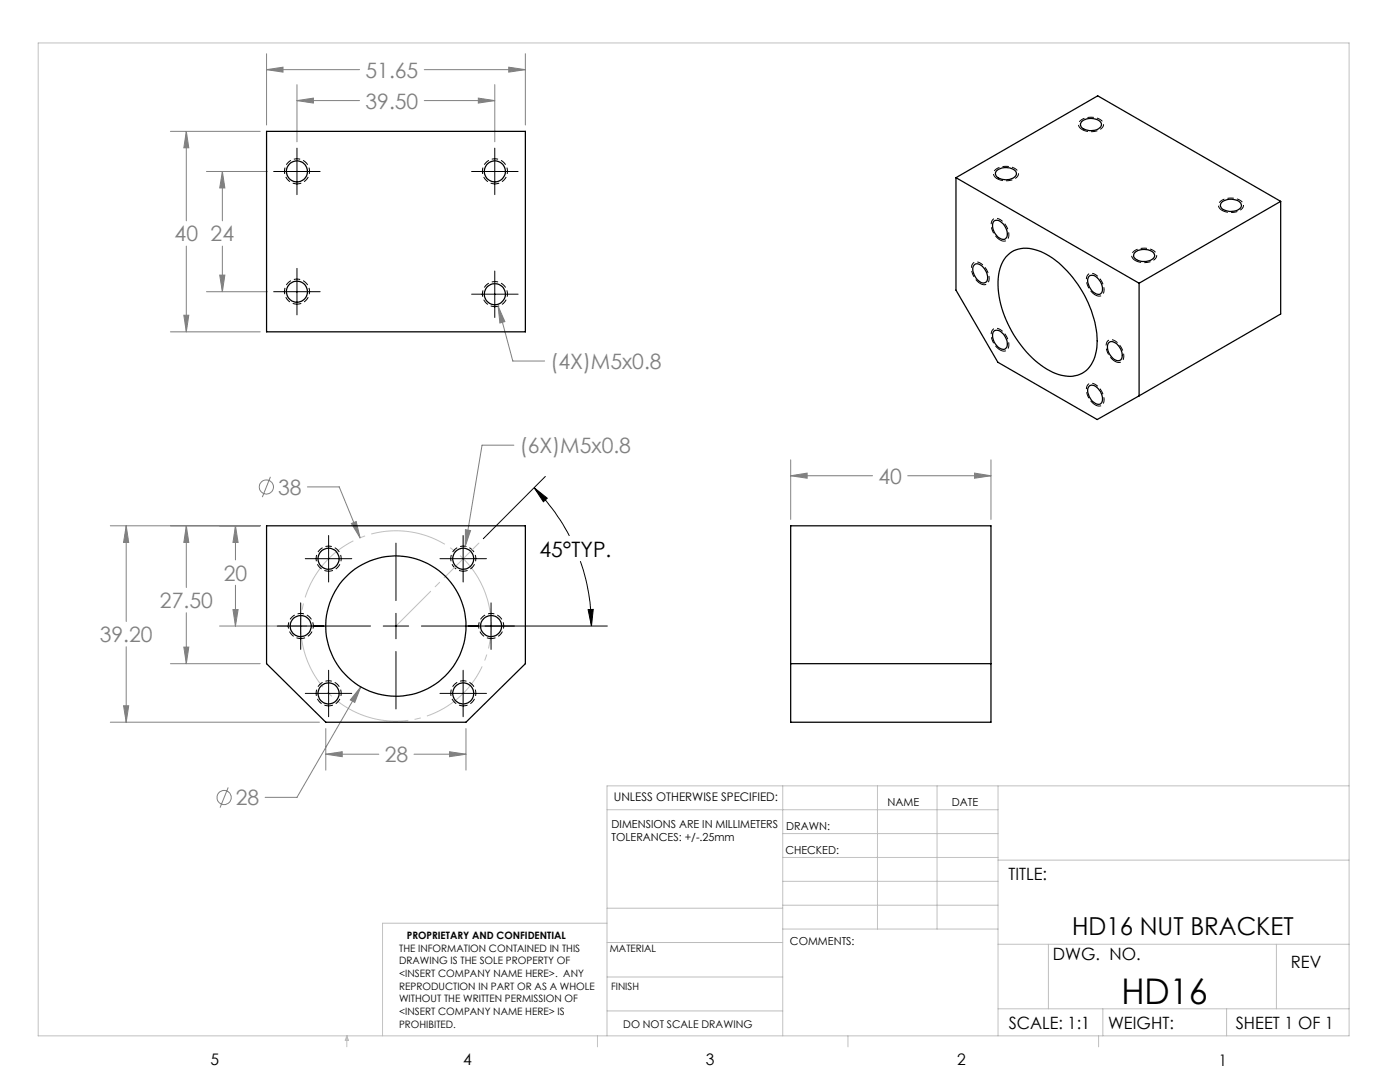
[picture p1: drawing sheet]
<svg xmlns="http://www.w3.org/2000/svg" width="279mm" height="216mm" viewBox="0 0 279 216" stroke-linecap="round" stroke-linejoin="round" font-family="sans-serif">
<g fill="none" stroke="#808080" stroke-width=".2">
<path d="M53.2 13.9l3.3-.5v1zM53.2 10.7v14.2M53.2 13.9h18.6M59.3 16.9v11.4M84.7 13.9h20.1M95.5 19.6l3.2 .5-3.2 .5zM98.7 16.9v11.4M101.5 13.4l3.3 .5-3.3 .5zM104.8 10.7v14.2M34 26.2h17.9M37.2 26.2l.5 3.3h-1zM37.2 26.2v17.9"/>
<path d="M41.2 34.2h12.1M44.4 34.2l.5 3.3h-1zM44.4 34.2v9.9M59.3 20.1l3.2-.5v1zM59.3 20.1h12.5M84.7 20.1h14M37.2 49.1v17.1M41.2 58.2h12.1M43.9 54.9h1l-.5 3.3zM44.4 49.1v9.1M34 66.2h17.9M36.7 62.9h1l-.5 3.3z"/>
<path d="M99.4 61.1l1.4 3.1-1 .3zM99.4 61.1l2.9 10.9h6.4M54 95.1l-1.6 4.1M61.3 97.2h6.4l4.2 10.1M102.6 88.8h-6.4l-3.3 20.2M157.8 94.9l3.3-.5v1zM157.8 91.8v11.8M157.8 94.9h16.3M181.2 94.9h16.6M194.5 94.4l3.3 .5-3.3 .5zM197.8 91.8v11.8M22 104.9h29.9"/>
<path d="M25.2 104.9l.5 3.3h-1zM25.2 104.9v19.1M37.2 104.9l.5 3.3h-1zM37.2 104.9v12.3M47 104.9l.5 3.3h-1zM47 104.9v6.8M47 116.8v8.1M70.1 104.5l1-.4 .8 3.2zM92.9 105.7l1 .2-1 3.1zM25.2 129v15.1M34 132.4h17.9M36.7 129.1h1l-.5 3.3z"/>
<path d="M37.2 122.3v10.1M43.8 124.9h17.4M46.5 121.6h1l-.5 3.3zM72 137.1l-1.2 3.1-.9-.5zM72 137.1l-12.7 22h-6.4M22 144.1h41.7M24.7 140.8h1l-.5 3.3zM45.5 157.1l-1.6 4M65 150.5l3.3-.5v1zM65 145.4v8.3M65 150.5h10.6M82.6 150.5h10.4"/>
<path d="M89.7 150l3.3 .5-3.3 .5zM93 145.4v8.3"/>
<circle cx="53.2" cy="97.2" r="1.41"/>
<circle cx="44.7" cy="159.1" r="1.41"/>
</g>
<g fill="none" stroke="#000" stroke-width=".2">
<path d="M54.6 34.2h9.3M59.3 29.6v9.2M94.1 34.2h9.3M98.7 29.6v9.2M54.6 58.2h9.3M59.3 53.6v9.2M94.1 58.7h9.3M98.7 54.1v9.3M106.6 97.3l2.6 2.1-.8 .7zM106.6 97.3a39.6 39.6 0 0 1 7 9.6M108.8 95.1l-12.4 12.4M60.9 111.5h9.3"/>
<path d="M65.6 106.9v9.2M79 108.4v11.4M87.8 111.5h9.3M92.4 106.9v9.2M115.8 112a39.2 39.2 0 0 1 2.2 12.9M55.4 124.9h18.5M60 120.3v9.3M60.9 138.4h9.3M65.6 133.7v9.3M76.5 124.9h5.1M79 122.4v5.1M79 130v11.5"/>
<path d="M84.1 124.9h37.1M87.8 138.4h9.3M92.4 133.7v9.3M98 120.3v9.3M117.4 121.6h1l-.4 3.3z"/>
</g>
<path d="M97.2 119.4a19 19 0 0 0-31.8-7.8 19 19 0 0 0 8.5 31.6 19 19 0 0 0 23.6-22.7l-.3-1.1" fill="none" stroke="#c0c0c0" stroke-width=".2" stroke-dasharray="15.2 1.3 1.3 1.3" stroke-dashoffset="5.1" stroke-linecap="butt"/>
<path d="M59.3 36.7a2.5 2.5 0 0 1-2.2-3.7 2.5 2.5 0 0 1 4.3-.2 2.5 2.5 0 0 1-1.9 3.9h-.2M98.8 36.7a2.5 2.5 0 0 1-2.2-3.7 2.5 2.5 0 0 1 4.3-.2 2.5 2.5 0 0 1-1.9 3.9h-.2M59.3 60.7a2.5 2.5 0 0 1-2.2-3.7 2.5 2.5 0 0 1 4.3-.2 2.5 2.5 0 0 1-1.9 3.9h-.2M98.8 61.2a2.5 2.5 0 0 1-2.2-3.7 2.5 2.5 0 0 1 4.3-.2 2.5 2.5 0 0 1-1.9 3.9h-.2M65.6 114a2.5 2.5 0 0 1-2.2-3.7 2.5 2.5 0 0 1 4.3-.2 2.5 2.5 0 0 1-1.9 3.9h-.2M92.5 114a2.5 2.5 0 0 1-2.2-3.7 2.5 2.5 0 0 1 4.2-.2 2.5 2.5 0 0 1-1.8 3.9h-.2M60 127.4a2.5 2.5 0 0 1-2.2-3.7 2.5 2.5 0 0 1 4.3-.2 2.5 2.5 0 0 1-1.9 3.9h-.2M98 127.4a2.5 2.5 0 0 1-2.2-3.7 2.5 2.5 0 0 1 4.3-.2 2.5 2.5 0 0 1-1.9 3.9h-.2M65.6 140.8a2.5 2.5 0 0 1-2.2-3.6 2.5 2.5 0 0 1 4.3-.2 2.5 2.5 0 0 1-1.9 3.8h-.2M92.5 140.8a2.5 2.5 0 0 1-2.2-3.6 2.5 2.5 0 0 1 4.2-.2 2.5 2.5 0 0 1-1.8 3.8h-.2" fill="none" stroke="#000" stroke-width=".2" stroke-dasharray="1.3 .6" stroke-dashoffset=".4" stroke-linecap="butt"/>
<path d="M199 35.7a1.12 1.12 0 0 1-.7-1.2 1.12 1.12 0 0 1 1-1 3.3 3.3 0 0 1 3.9 .8 1.45 1.45 0 0 1-1.5 1.7l-1.3 .1-1.4-.4M216 25.9a1.12 1.12 0 0 1-.8-1.2 1.12 1.12 0 0 1 1-1 3.3 3.3 0 0 1 4 .8 1.45 1.45 0 0 1-1.5 1.7l-1.4 .1-1.3-.4M195.6 56.6a3.4 3.4 0 0 1-1.5-3.9 1.37 1.37 0 0 1 2.2 .3 3.1 3.1 0 0 1 .8 3.5 1.1 1.1 0 0 1-1.5 .1M199.6 47.9a3.4 3.4 0 0 1-1.6-3.9 1.37 1.37 0 0 1 2.2 .3 3.1 3.1 0 0 1 .9 3.5 1.1 1.1 0 0 1-1.5 .1M218.6 58.8a3.4 3.4 0 0 1-1.6-3.9 1.37 1.37 0 0 1 2.2 .4 3.1 3.1 0 0 1 .9 3.5 1.1 1.1 0 0 1-1.5 0M226.6 52a1.12 1.12 0 0 1-.7-1.2 1.12 1.12 0 0 1 .9-1 3.3 3.3 0 0 1 4 .8 1.45 1.45 0 0 1-1.5 1.7l-1.3 .1-1.4-.4M243.9 42a1.12 1.12 0 0 1-.7-1.2 1.12 1.12 0 0 1 1-1 3.3 3.3 0 0 1 3.9 .8 1.45 1.45 0 0 1-1.5 1.7l-1.3 .1-1.4-.4M199.6 69.8a3.4 3.4 0 0 1-1.6-3.9 1.37 1.37 0 0 1 2.2 .3 3.1 3.1 0 0 1 .9 3.6 1.1 1.1 0 0 1-1.5 0M222.5 72.1a3.4 3.4 0 0 1-1.5-3.9 1.37 1.37 0 0 1 2.1 .3 3.1 3.1 0 0 1 .9 3.5 1.1 1.1 0 0 1-1.5 .1M218.6 80.8a3.4 3.4 0 0 1-1.6-3.9 1.37 1.37 0 0 1 2.2 .3 3.1 3.1 0 0 1 .9 3.5 1.1 1.1 0 0 1-1.5 .1" fill="none" stroke="#000" stroke-width=".2" stroke-dasharray="1.3 .6" stroke-linecap="butt"/>
<path d="M79 124.9l16.6-16.5" fill="none" stroke="#c0c0c0" stroke-width=".2" stroke-dasharray="15.2 1.3 1.3 1.3" stroke-dashoffset="5.4"/>
<g fill="none" stroke="#c0c0c0" stroke-width=".2">
<path d="M7.6 8.6h261.6v198.1h-261.6zM156.2 156.8v49.9M175.1 156.8v28.6M187 156.8v28.6M199.2 156.8v49.9M269.2 156.8h-148.1v49.9M121.1 161.6h78.1M156.2 171.1h43M156.2 166.3h43M156.2 175.9h43M199.2 171.6h70M121.1 194.9h35.1"/>
<path d="M121.1 188.1h35.1M121.1 181.2h35.1M121.1 184.2h-44.8v22.5M156.2 185.4h43M156.2 180.6h43M199.2 188.4h70M209.2 188.4v12.9M254.7 188.4v12.9M69.2 206.7v2.2M69.2 206.7l.3 .9h-.6zM119.2 206.7v2.2M121.1 201.7h35.1"/>
<path d="M169.2 206.7v2.2M199.2 201.3h70M219.3 206.7v2.2M220.1 201.3v5.4M244.8 201.3v5.4"/>
</g>
<path d="M117.4 121.6h1l-.4 3.3zM106.6 97.3l2.6 2.1-.8 .7z" fill="#000"/>
<g fill="#808080">
<path d="M70.1 104.5l1-.4 .8 3.2z"/>
<path d="M65 150.5l3.3-.5v1zM89.7 150l3.3 .5-3.3 .5zM36.7 129.1h1l-.5 3.3zM37.2 104.9l.5 3.3h-1zM25.2 104.9l.5 3.3h-1zM24.7 140.8h1l-.5 3.3zM72 137.1l-2.1 2.6 .9 .5zM92.9 105.7v3.3l1-3.1zM47 104.9l.5 3.3h-1zM46.5 121.6h1l-.5 3.3zM157.8 94.9l3.3-.5v1zM194.5 94.4l3.3 .5-3.3 .5zM95.5 19.6l3.2 .5-3.2 .5zM59.3 20.1l3.2-.5v1zM44.4 34.2l.5 3.3h-1zM43.9 54.9h1l-.5 3.3zM53.2 13.9l3.3-.5v1zM101.5 13.4l3.3 .5-3.3 .5zM37.2 26.2l.5 3.3h-1zM36.7 62.9h1l-.5 3.3zM99.4 61.1l.4 3.4 1-.3z"/>
</g>
<g fill="none" stroke="#000" stroke-width=".25">
<path d="M53.2 26.2h51.6v40h-51.6zM190.8 35.5l28.3-16.4 36.5 21.1M190.8 35.5l36.5 21M190.8 35.5v22.4l8.3 14.4 19.9 11.4 8.3-4.7M198.9 34.1a2.83 2.83 0 0 1 3.9 .3 1.14 1.14 0 0 1-1 1.3 2.74 2.74 0 0 1-3-.7l-.2-.4zM215.9 24.3a2.83 2.83 0 0 1 3.9 .3 1.46 1.46 0 0 1-1.7 1.4 2.24 2.24 0 0 1-2.4-1v-.4zM194.5 52.8a1.73 1.73 0 0 1 2.1 1.1 2.1 2.1 0 0 1 .2 2.4 1.26 1.26 0 0 1-1.7-.5 2.7 2.7 0 0 1-.7-2.9zM198.3 44.2a1.29 1.29 0 0 1 1.9 .5 2.41 2.41 0 0 1 .5 2.9 1.34 1.34 0 0 1-1.9-.7 2.5 2.5 0 0 1-.5-2.7zM201.1 50.9a5.6 5.6 0 0 1 6-.9 18.6 18.6 0 0 1 9.3 8.9 17.6 17.6 0 0 1 2.3 11.7 5.3 5.3 0 0 1-7.4 4.2 19 19 0 0 1-10.2-10.2 15.9 15.9 0 0 1-1.4-11.4l.7-1.5zM217.5 55a1.76 1.76 0 0 1 2.1 1.2 1.96 1.96 0 0 1 0 2.5 2.23 2.23 0 0 1-2.4-2l-.1-1.1zM226.5 50.4a2.98 2.98 0 0 1 3.8 .1 .96 .96 0 0 1-.7 1.4 2.7 2.7 0 0 1-3.4-.7zM227.3 56.5v22.5"/>
<path d="M243.8 40.4a2.92 2.92 0 0 1 3.8 .1 .96 .96 0 0 1-.7 1.4 2.93 2.93 0 0 1-3.2-.6l-.1-.3zM255.6 40.2l-28.3 16.3M255.6 40.2v22.5l-28.3 16.3M198.3 66.1a1.29 1.29 0 0 1 1.9 .5 2.39 2.39 0 0 1 .5 2.9 1.34 1.34 0 0 1-1.9-.6 2.5 2.5 0 0 1-.5-2.8zM217.3 77.1a1.25 1.25 0 0 1 1.9 .5 2.2 2.2 0 0 1 .4 3 2.43 2.43 0 0 1-2.5-2.2v-.9zM221.2 68.4a1.44 1.44 0 0 1 2.1 .7 2.39 2.39 0 0 1 .4 2.7 1.63 1.63 0 0 1-2.2-1 2.37 2.37 0 0 1-.3-2.4zM53.2 104.9h51.6v27.5l-11.8 11.7h-28l-11.8-11.7zM157.8 104.9h40v39.2h-40zM157.8 132.4h40"/>
<circle cx="59.2" cy="34.2" r="2.1"/>
<circle cx="98.8" cy="34.2" r="2.1"/>
<circle cx="59.2" cy="58.2" r="2.1"/>
<circle cx="98.8" cy="58.7" r="2.11"/>
<circle cx="65.6" cy="111.5" r="2.1"/>
<circle cx="92.4" cy="111.5" r="2.1"/>
<circle cx="60" cy="124.9" r="2.11"/>
<circle cx="65.6" cy="138.4" r="2.1"/>
<circle cx="79" cy="124.9" r="14"/>
<circle cx="92.4" cy="138.4" r="2.1"/>
<circle cx="98" cy="124.9" r="2.11"/>
</g>
<text font-size="7.1" x="223.8" y="200.4">HD16</text>
<text font-size="4.9" x="213.9" y="186.5">HD16 NUT BRACKET</text>
<g font-size="4.2" fill="#808080">
<text x="72.9" y="15.5">51.65</text>
<text x="72.9" y="21.7">39.50</text>
<text x="34.9" y="48.2">40 24</text>
<text x="109.9" y="73.6">(4X)M5x0.8</text>
<text x="103.8" y="90.4">(6X)M5x0.8</text>
<text x="55.5" y="98.7">38</text>
<text x="175.3" y="96.5">40</text>
<text x="44.7" y="115.8">20</text>
<text x="31.9" y="121.3">27.50</text>
<text x="19.9" y="128.1">39.20</text>
<text x="76.8" y="152.1">28</text>
<text x="47.1" y="160.7">28</text>
</g>
<text font-size="4.2" x="107.7" y="111">45°TYP.</text>
<g font-size="3.4">
<text x="201.3" y="175.7">TITLE:</text>
<text x="210.1" y="191.5">DWG. NO.</text>
<text x="257.6" y="193.1">REV</text>
<text x="201.3" y="205.4">SCALE: 1:1</text>
<text x="221.1" y="205.4">WEIGHT:</text>
<text x="246.6" y="205.4">SHEET 1 OF 1</text>
</g>
<g font-size="3.2">
<text x="42" y="212.5">5</text>
<text x="92.4" y="212.4">4</text>
<text x="140.9" y="212.5">3</text>
<text x="191" y="212.5">2</text>
<text x="243.2" y="212.8">1</text>
</g>
<text font-size="2.4" x="122.5" y="159.9">UNLESS OTHERWISE SPECIFIED:</text>
<g font-size="2.2">
<text x="177.1" y="160.9">NAME</text>
<text x="190" y="160.9">DATE</text>
<text x="122.1" y="165.1">DIMENSIONS ARE IN MILLIMETERS</text>
<text x="122.1" y="167.8">TOLERANCES: +/-.25mm</text>
<text x="156.9" y="165.7">DRAWN:</text>
<text x="156.7" y="170.4">CHECKED:</text>
<text x="157.6" y="188.6">COMMENTS:</text>
</g>
<text font-size="2.1" x="124.4" y="205.1">DO NOT SCALE DRAWING</text>
<g font-size="2">
<text x="79.7" y="189.9">THE INFORMATION CONTAINED IN THIS</text>
<text x="81.2" y="187.4">PROPRIETARY AND CONFIDENTIAL</text>
<text x="121.7" y="189.9">MATERIAL</text>
<text x="79.7" y="192.4">DRAWING IS THE SOLE PROPERTY OF</text>
<text x="79.7" y="195">&lt;INSERT COMPANY NAME HERE&gt;. ANY</text>
<text x="79.7" y="197.5">REPRODUCTION IN PART OR AS A WHOLE</text>
<text x="122" y="197.5">FINISH</text>
<text x="79.7" y="200">WITHOUT THE WRITTEN PERMISSION OF</text>
<text x="79.7" y="202.5">&lt;INSERT COMPANY NAME HERE&gt; IS</text>
<text x="79.7" y="205.1">PROHIBITED.</text>
</g>
</svg>
